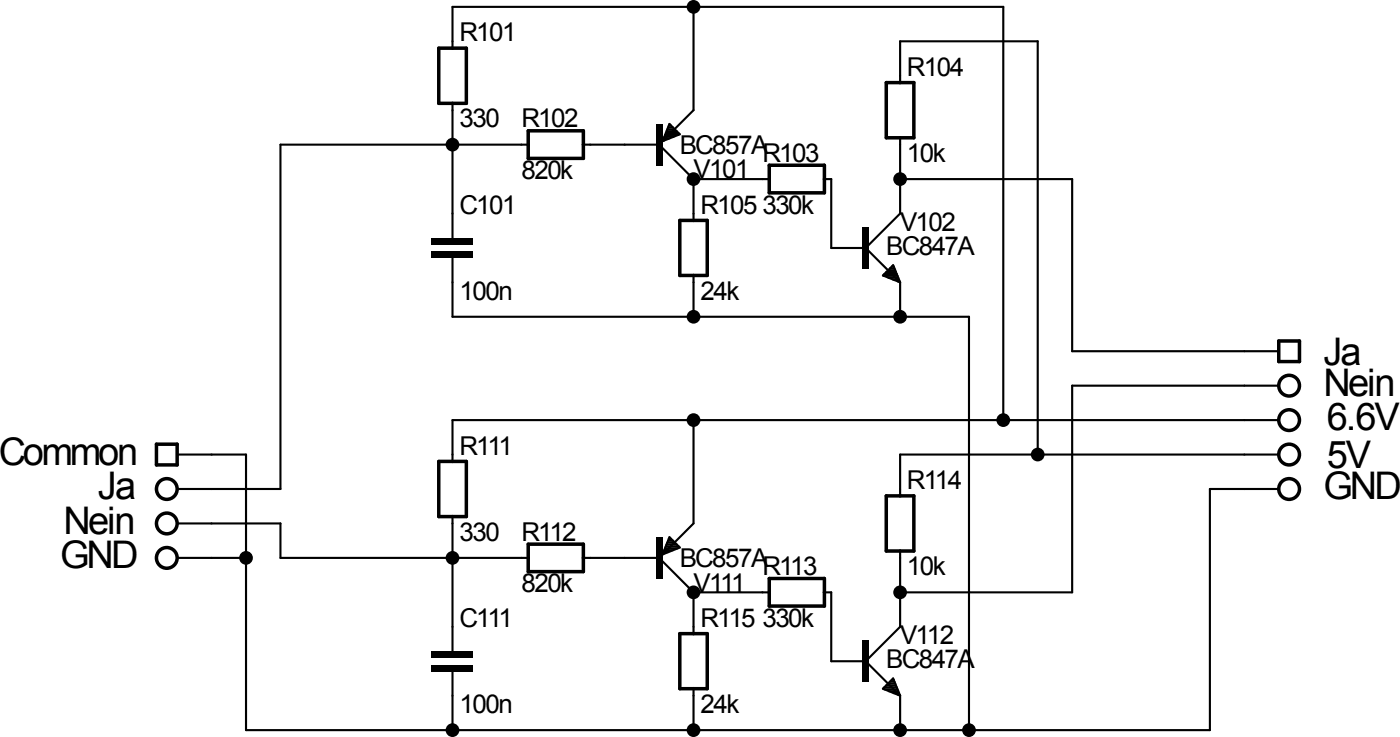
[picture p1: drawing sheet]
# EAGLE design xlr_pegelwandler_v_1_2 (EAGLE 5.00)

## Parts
C101  100n  KON_V_SMD0805  [C_0805]
C111  100n  KON_V_SMD0805  [C_0805]
CON101  XLR_3P+GXLR_NC3MD-V_NEUTRIK  [XLR_NC3MD-V_NEUTRIK]
CON102  CON_5X1_100MIL  [CON_5X1_100MIL]
R101  330  WID_V_SMD0805  [R_0805]
R102  820k  WID_H_SMD0805  [R_0805]
R103  330k  WID_H_SMD0805  [R_0805]
R104  10k  WID_V_SMD0805  [R_0805]
R105  24k  WID_V_SMD0805  [R_0805]
R111  330  WID_V_SMD0805  [R_0805]
R112  820k  WID_H_SMD0805  [R_0805]
R113  330k  WID_H_SMD0805  [R_0805]
R114  10k  WID_V_SMD0805  [R_0805]
R115  24k  WID_V_SMD0805  [R_0805]
U$1  LP_NUMBER08_SILK_TOP  [LP_NUMBER_SILK_TOP]
V101  BC857A  PNP_VSOT23  [SOT23]
V102  BC847A  NPN_VSOT23  [SOT23]
V111  BC857A  PNP_VSOT23  [SOT23]
V112  BC847A  NPN_VSOT23  [SOT23]

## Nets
CON101: C101.P$1 CON101.2 R101.P$1 R102.P$1
N$2: R103.P$2 V102.1(B)
N$3: R113.P$2 V112.1(B)
N$4: CON102.P$2 R114.P$1 V112.3(C)
N$5: CON102.P$1 R104.P$1 V102.3(C)
N$6: R102.P$2 V101.1(P$B)
N$8: R103.P$1 R105.P$2 V101.3(P$C)
N$9: R113.P$1 R115.P$2 V111.3(P$C)
N$10: CON102.P$3 R101.P$2 R111.P$2 V101.2(P$E) V111.2(P$E)
N$11: R112.P$2 V111.1(P$B)
N$12: C111.P$1 CON101.3 R111.P$1 R112.P$1
N$18: CON102.P$4 R104.P$2 R114.P$2
V102: C101.P$2 C111.P$2 CON101.1 CON101.G CON102.P$5 R105.P$1 R115.P$1 V102.2(E) V112.2(E)

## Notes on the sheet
- Ja
- Nein
- 6.6V
- Common | 5V
- Ja | GND
- Nein
- GND
- Verantwortlich | Daniel Winz
- Datum | 02.02.2013
- Blatt 1 | von 1
- XLR-Pegelwandler V 1.2
